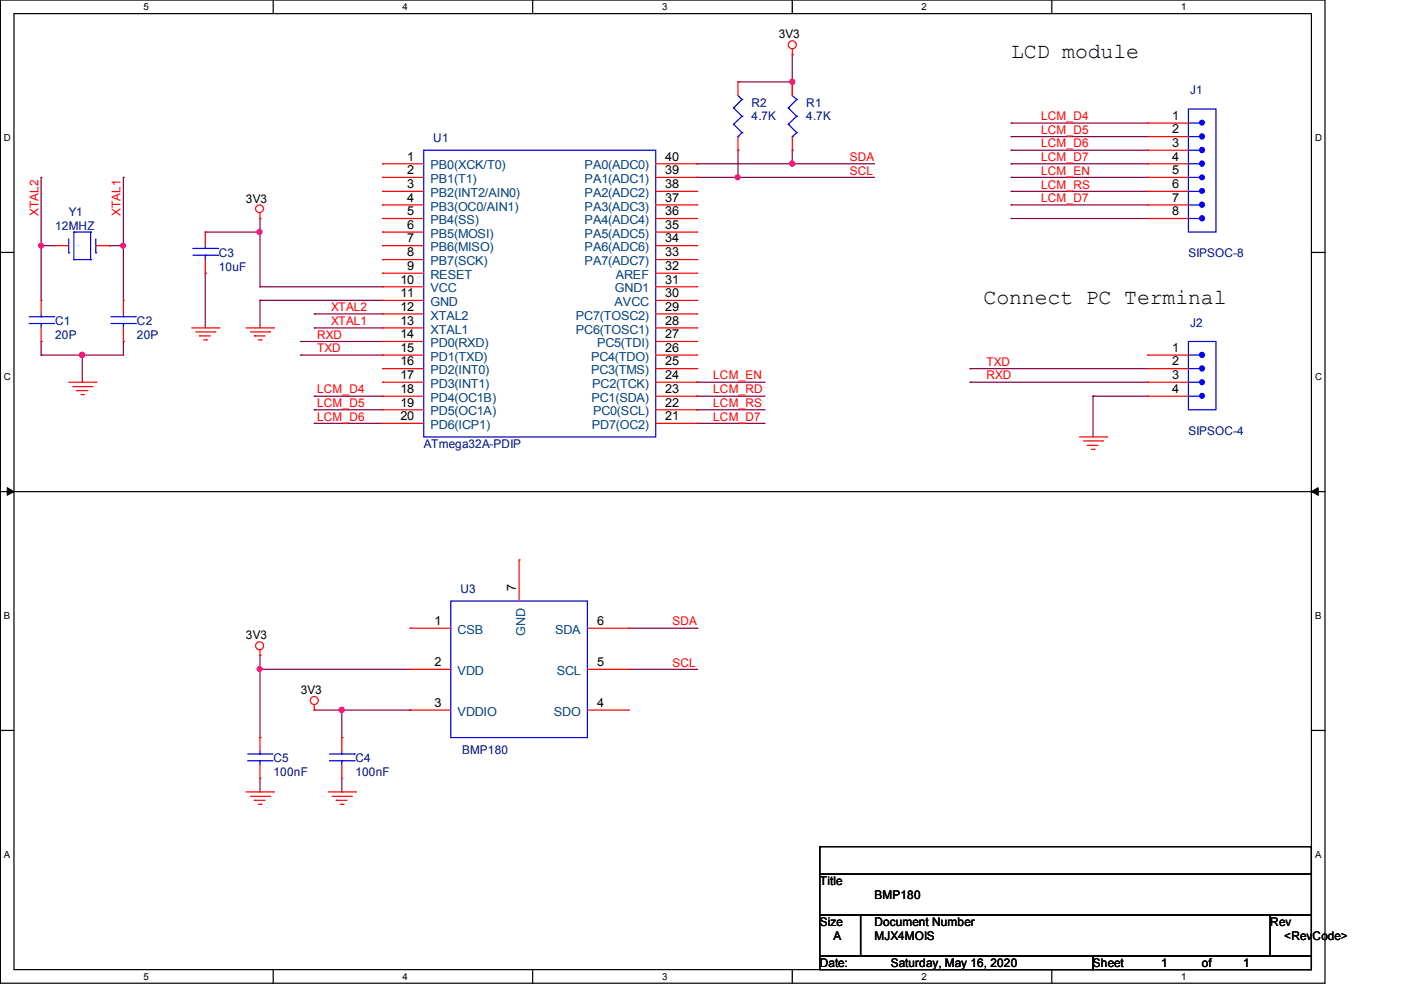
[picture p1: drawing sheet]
# OrCAD Capture schematic BMP180.DSN
size A; title: BMP180; note: MJX4MOIS

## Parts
C1  20P
C2  20P
C3  10uF
C4  100nF
C5  100nF
J1  SIPSOC-8
J2  SIPSOC-4
R1  4.7K
R2  4.7K
U1  ATmega32A-PDIP  [1]
U3  BMP180
Y1  12MHZ

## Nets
3V3: C3.1 C4.1 C5.1 R1.1 R2.1 U1.10(VCC) U3.2(VDD) U3.3(VDDIO)
GND: C1.2 C2.2 C3.2 C4.2 C5.2 J2.4 U1.11(GND)
LCM_D4: J1.1 U1.18(PD4(OC1B))
LCM_D5: J1.2 U1.19(PD5(OC1A))
LCM_D6: J1.3 U1.20(PD6(ICP1))
LCM_D7: J1.4 J1.7 U1.21(PD7(OC2))
LCM_EN: J1.5 U1.24(PC2(TCK))
LCM_RD: U1.23(PC1(SDA))
LCM_RS: J1.6 U1.22(PC0(SCL))
RXD: J2.3 U1.14(PD0(RXD))
SCL: R2.2 U1.39(PA1(ADC1)) U3.5(SCL)
SDA: R1.2 U1.40(PA0(ADC0)) U3.6(SDA)
TXD: J2.2 U1.15(PD1(TXD))
XTAL1: C2.1 U1.13(XTAL1) Y1.2
XTAL2: C1.1 U1.12(XTAL2) Y1.1

Not connected (* = marked no-connect by the designer): J1 8; J2 1; U1 1(PB0(XCK/T0)) 2(PB1(T1)) 3(PB2(INT2/AIN0)) 4(PB3(OC0/AIN1)) 5(PB4(SS)) 6(PB5(MOSI)) 7(PB6(MISO)) 8(PB7(SCK)) 9(RESET) 16(PD2(INT0)) 17(PD3(INT1)) 25(PC3(TMS)) 26(PC4(TDO)) 27(PC5(TDI)) 28(PC6(TOSC1)) 29(PC7(TOSC2)) 30(AVCC) 31(GND1) 32(AREF) 33(PA7(ADC7)) 34(PA6(ADC6)) 35(PA5(ADC5)) 36(PA4(ADC4)) 37(PA3(ADC3)) 38(PA2(ADC2)); U3 1(CSB) 4(SDO) 7(GND)

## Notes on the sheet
- LCD module
- Connect PC Terminal
